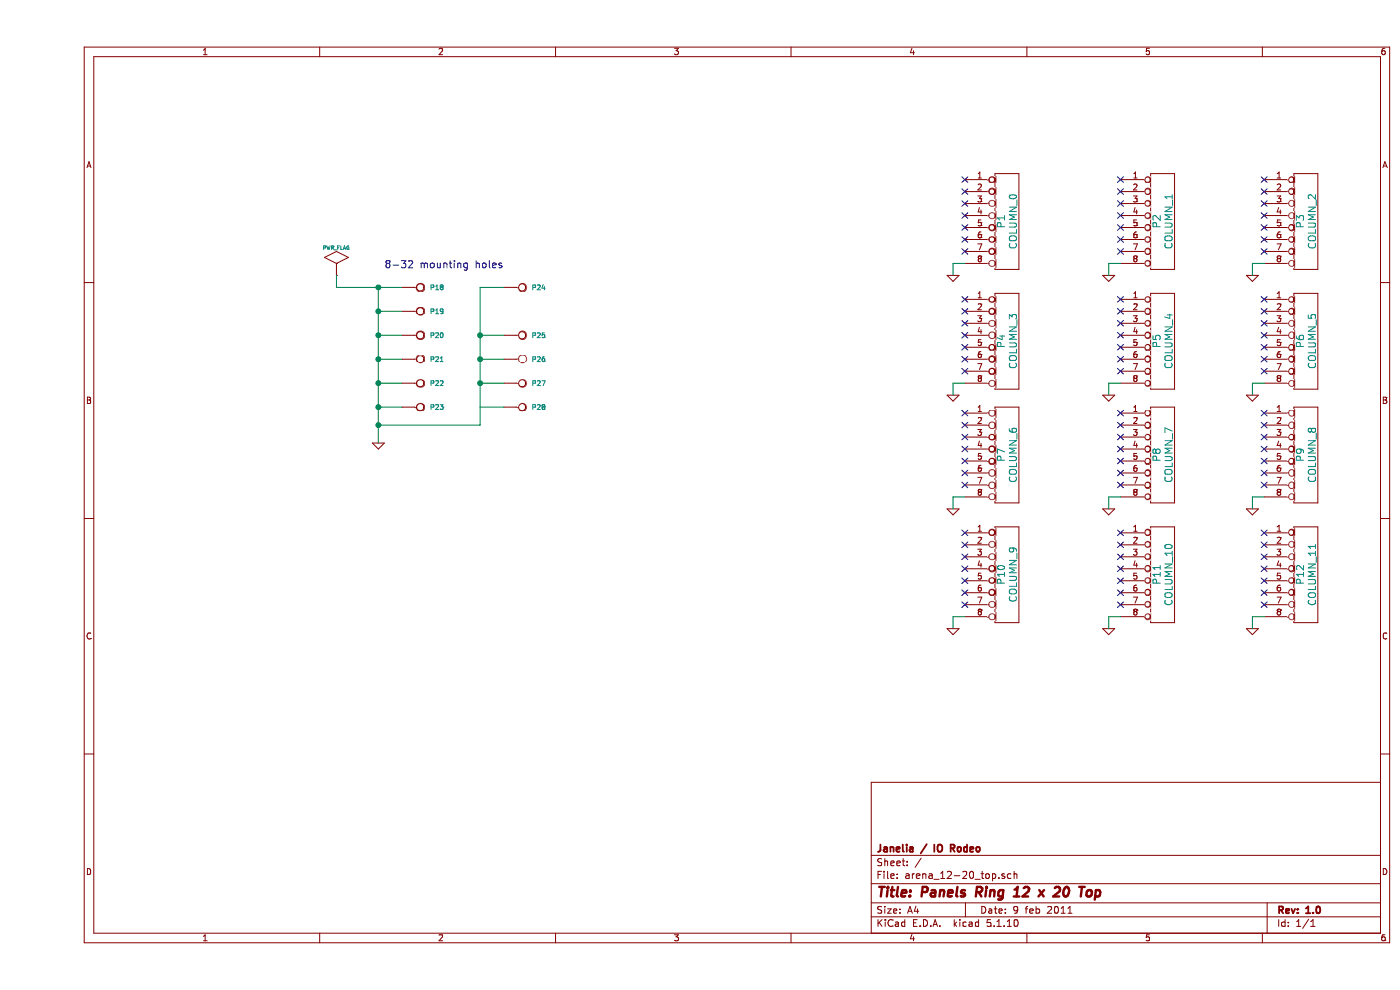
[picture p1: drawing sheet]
EESchema Schematic File Version 4
EELAYER 30 0
EELAYER END
$Descr A4 11693 8268
encoding utf-8
Sheet 1 1
Title "Panels Ring 12 x 20 Top"
Date "9 feb 2011"
Rev "1.0"
Comp "Janelia / IO Rodeo"
Comment1 ""
Comment2 ""
Comment3 ""
Comment4 ""
$EndDescr
Connection ~ 2850 2400
Wire Wire Line
	3050 2400 2850 2400
Wire Wire Line
	2500 2400 2500 2300
Wire Wire Line
	3700 3400 3900 3400
Connection ~ 3700 3000
Wire Wire Line
	3900 3000 3700 3000
Connection ~ 2850 3400
Wire Wire Line
	3050 3400 2850 3400
Connection ~ 2850 3000
Wire Wire Line
	3050 3000 2850 3000
Connection ~ 2850 2600
Wire Wire Line
	3050 2600 2850 2600
Wire Wire Line
	2850 2400 2850 2600
Wire Wire Line
	10150 5250 10150 5150
Wire Wire Line
	10150 5150 10250 5150
Wire Wire Line
	7650 5250 7650 5150
Wire Wire Line
	7650 5150 7750 5150
Wire Wire Line
	8950 4250 8950 4150
Wire Wire Line
	8950 4150 9050 4150
Wire Wire Line
	10150 3300 10150 3200
Wire Wire Line
	10150 3200 10250 3200
Wire Wire Line
	7650 3300 7650 3200
Wire Wire Line
	7650 3200 7750 3200
Wire Wire Line
	8950 2300 8950 2200
Wire Wire Line
	8950 2200 9050 2200
Wire Wire Line
	7750 2200 7650 2200
Wire Wire Line
	7650 2200 7650 2300
Wire Wire Line
	10250 2200 10150 2200
Wire Wire Line
	10150 2200 10150 2300
Wire Wire Line
	9050 3200 8950 3200
Wire Wire Line
	8950 3200 8950 3300
Wire Wire Line
	7750 4150 7650 4150
Wire Wire Line
	7650 4150 7650 4250
Wire Wire Line
	10250 4150 10150 4150
Wire Wire Line
	10150 4150 10150 4250
Wire Wire Line
	9050 5150 8950 5150
Wire Wire Line
	8950 5150 8950 5250
Wire Wire Line
	2850 2800 3050 2800
Connection ~ 2850 2800
Wire Wire Line
	2850 3200 3050 3200
Connection ~ 2850 3200
Wire Wire Line
	3900 2400 3700 2400
Wire Wire Line
	3700 2400 3700 2800
Wire Wire Line
	3700 3550 2850 3550
Connection ~ 2850 3550
Wire Wire Line
	3700 2800 3900 2800
Connection ~ 3700 2800
Wire Wire Line
	3700 3200 3900 3200
Connection ~ 3700 3200
$Comp
L arena_12-20_top:PWR_FLAG #FLG01
U 1 1
P 2500 2300
F 0 "#FLG01" H 2500 2570 30  0001 C CNN
F 1 "PWR_FLAG" H 2500 2530 30  0000 C CNN
F 2 "" H 2500 2300 50  0001 C CNN
F 3 "" H 2500 2300 50  0001 C CNN
	1    2500 2300
	1    0    0    -1  
$EndComp
NoConn ~ 10250 5050
NoConn ~ 10250 4650
NoConn ~ 10250 4550
NoConn ~ 10250 4450
NoConn ~ 10250 4050
NoConn ~ 10250 3650
NoConn ~ 10250 3550
NoConn ~ 10250 3450
NoConn ~ 9050 4050
NoConn ~ 9050 3650
NoConn ~ 9050 3550
NoConn ~ 9050 3450
NoConn ~ 9050 5050
NoConn ~ 9050 4650
NoConn ~ 9050 4550
NoConn ~ 9050 4450
NoConn ~ 7750 5050
NoConn ~ 7750 4650
NoConn ~ 7750 4550
NoConn ~ 7750 4450
NoConn ~ 7750 4050
NoConn ~ 7750 3650
NoConn ~ 7750 3550
NoConn ~ 7750 3450
NoConn ~ 10250 3100
NoConn ~ 10250 2700
NoConn ~ 10250 2600
NoConn ~ 10250 2500
NoConn ~ 9050 3100
NoConn ~ 9050 2700
NoConn ~ 9050 2600
NoConn ~ 9050 2500
NoConn ~ 7750 3100
NoConn ~ 7750 2700
NoConn ~ 7750 2600
NoConn ~ 7750 2500
NoConn ~ 10250 2100
NoConn ~ 10250 1700
NoConn ~ 10250 1600
NoConn ~ 10250 1500
NoConn ~ 9050 2100
NoConn ~ 9050 1700
NoConn ~ 9050 1600
NoConn ~ 9050 1500
NoConn ~ 7750 2100
NoConn ~ 7750 1700
NoConn ~ 7750 1600
NoConn ~ 7750 1500
$Comp
L arena_12-20_top:CONN_1 P28
U 1 1
P 4050 3400
F 0 "P28" H 4130 3400 40  0000 L CNN
F 1 "CONN_1" H 4050 3455 30  0001 C CNN
F 2 "" H 4050 3400 50  0001 C CNN
F 3 "" H 4050 3400 50  0001 C CNN
	1    4050 3400
	1    0    0    -1  
$EndComp
$Comp
L arena_12-20_top:CONN_1 P27
U 1 1
P 4050 3200
F 0 "P27" H 4130 3200 40  0000 L CNN
F 1 "CONN_1" H 4050 3255 30  0001 C CNN
F 2 "" H 4050 3200 50  0001 C CNN
F 3 "" H 4050 3200 50  0001 C CNN
	1    4050 3200
	1    0    0    -1  
$EndComp
$Comp
L arena_12-20_top:CONN_1 P26
U 1 1
P 4050 3000
F 0 "P26" H 4130 3000 40  0000 L CNN
F 1 "CONN_1" H 4050 3055 30  0001 C CNN
F 2 "" H 4050 3000 50  0001 C CNN
F 3 "" H 4050 3000 50  0001 C CNN
	1    4050 3000
	1    0    0    -1  
$EndComp
$Comp
L arena_12-20_top:CONN_1 P25
U 1 1
P 4050 2800
F 0 "P25" H 4130 2800 40  0000 L CNN
F 1 "CONN_1" H 4050 2855 30  0001 C CNN
F 2 "" H 4050 2800 50  0001 C CNN
F 3 "" H 4050 2800 50  0001 C CNN
	1    4050 2800
	1    0    0    -1  
$EndComp
$Comp
L arena_12-20_top:CONN_1 P24
U 1 1
P 4050 2400
F 0 "P24" H 4130 2400 40  0000 L CNN
F 1 "CONN_1" H 4050 2455 30  0001 C CNN
F 2 "" H 4050 2400 50  0001 C CNN
F 3 "" H 4050 2400 50  0001 C CNN
	1    4050 2400
	1    0    0    -1  
$EndComp
Text Notes 2900 2250 0    60   ~ 0
8-32 mounting holes
$Comp
L arena_12-20_top:GND #PWR02
U 1 1
P 2850 3700
F 0 "#PWR02" H 2850 3700 30  0001 C CNN
F 1 "GND" H 2850 3630 30  0001 C CNN
F 2 "" H 2850 3700 50  0001 C CNN
F 3 "" H 2850 3700 50  0001 C CNN
	1    2850 3700
	1    0    0    -1  
$EndComp
$Comp
L arena_12-20_top:CONN_1 P23
U 1 1
P 3200 3400
F 0 "P23" H 3280 3400 40  0000 L CNN
F 1 "CONN_1" H 3200 3455 30  0001 C CNN
F 2 "" H 3200 3400 50  0001 C CNN
F 3 "" H 3200 3400 50  0001 C CNN
	1    3200 3400
	1    0    0    -1  
$EndComp
$Comp
L arena_12-20_top:CONN_1 P20
U 1 1
P 3200 2800
F 0 "P20" H 3280 2800 40  0000 L CNN
F 1 "CONN_1" H 3200 2855 30  0001 C CNN
F 2 "" H 3200 2800 50  0001 C CNN
F 3 "" H 3200 2800 50  0001 C CNN
	1    3200 2800
	1    0    0    -1  
$EndComp
$Comp
L arena_12-20_top:CONN_1 P19
U 1 1
P 3200 2600
F 0 "P19" H 3280 2600 40  0000 L CNN
F 1 "CONN_1" H 3200 2655 30  0001 C CNN
F 2 "" H 3200 2600 50  0001 C CNN
F 3 "" H 3200 2600 50  0001 C CNN
	1    3200 2600
	1    0    0    -1  
$EndComp
$Comp
L arena_12-20_top:CONN_1 P18
U 1 1
P 3200 2400
F 0 "P18" H 3280 2400 40  0000 L CNN
F 1 "CONN_1" H 3200 2455 30  0001 C CNN
F 2 "" H 3200 2400 50  0001 C CNN
F 3 "" H 3200 2400 50  0001 C CNN
	1    3200 2400
	1    0    0    -1  
$EndComp
$Comp
L arena_12-20_top:CONN_1 P22
U 1 1
P 3200 3200
F 0 "P22" H 3280 3200 40  0000 L CNN
F 1 "CONN_1" H 3200 3255 30  0001 C CNN
F 2 "" H 3200 3200 50  0001 C CNN
F 3 "" H 3200 3200 50  0001 C CNN
	1    3200 3200
	1    0    0    -1  
$EndComp
$Comp
L arena_12-20_top:CONN_1 P21
U 1 1
P 3200 3000
F 0 "P21" H 3280 3000 40  0000 L CNN
F 1 "CONN_1" H 3200 3055 30  0001 C CNN
F 2 "" H 3200 3000 50  0001 C CNN
F 3 "" H 3200 3000 50  0001 C CNN
	1    3200 3000
	1    0    0    -1  
$EndComp
$Comp
L arena_12-20_top:GND #PWR05
U 1 1
P 10150 5250
F 0 "#PWR05" H 10150 5250 30  0001 C CNN
F 1 "GND" H 10150 5180 30  0001 C CNN
F 2 "" H 10150 5250 50  0001 C CNN
F 3 "" H 10150 5250 50  0001 C CNN
	1    10150 5250
	1    0    0    -1  
$EndComp
$Comp
L arena_12-20_top:GND #PWR06
U 1 1
P 8950 5250
F 0 "#PWR06" H 8950 5250 30  0001 C CNN
F 1 "GND" H 8950 5180 30  0001 C CNN
F 2 "" H 8950 5250 50  0001 C CNN
F 3 "" H 8950 5250 50  0001 C CNN
	1    8950 5250
	1    0    0    -1  
$EndComp
$Comp
L arena_12-20_top:GND #PWR07
U 1 1
P 7650 5250
F 0 "#PWR07" H 7650 5250 30  0001 C CNN
F 1 "GND" H 7650 5180 30  0001 C CNN
F 2 "" H 7650 5250 50  0001 C CNN
F 3 "" H 7650 5250 50  0001 C CNN
	1    7650 5250
	1    0    0    -1  
$EndComp
$Comp
L arena_12-20_top:GND #PWR08
U 1 1
P 10150 4250
F 0 "#PWR08" H 10150 4250 30  0001 C CNN
F 1 "GND" H 10150 4180 30  0001 C CNN
F 2 "" H 10150 4250 50  0001 C CNN
F 3 "" H 10150 4250 50  0001 C CNN
	1    10150 4250
	1    0    0    -1  
$EndComp
$Comp
L arena_12-20_top:GND #PWR09
U 1 1
P 8950 4250
F 0 "#PWR09" H 8950 4250 30  0001 C CNN
F 1 "GND" H 8950 4180 30  0001 C CNN
F 2 "" H 8950 4250 50  0001 C CNN
F 3 "" H 8950 4250 50  0001 C CNN
	1    8950 4250
	1    0    0    -1  
$EndComp
$Comp
L arena_12-20_top:GND #PWR010
U 1 1
P 7650 4250
F 0 "#PWR010" H 7650 4250 30  0001 C CNN
F 1 "GND" H 7650 4180 30  0001 C CNN
F 2 "" H 7650 4250 50  0001 C CNN
F 3 "" H 7650 4250 50  0001 C CNN
	1    7650 4250
	1    0    0    -1  
$EndComp
$Comp
L arena_12-20_top:GND #PWR011
U 1 1
P 10150 3300
F 0 "#PWR011" H 10150 3300 30  0001 C CNN
F 1 "GND" H 10150 3230 30  0001 C CNN
F 2 "" H 10150 3300 50  0001 C CNN
F 3 "" H 10150 3300 50  0001 C CNN
	1    10150 3300
	1    0    0    -1  
$EndComp
$Comp
L arena_12-20_top:GND #PWR012
U 1 1
P 8950 3300
F 0 "#PWR012" H 8950 3300 30  0001 C CNN
F 1 "GND" H 8950 3230 30  0001 C CNN
F 2 "" H 8950 3300 50  0001 C CNN
F 3 "" H 8950 3300 50  0001 C CNN
	1    8950 3300
	1    0    0    -1  
$EndComp
$Comp
L arena_12-20_top:GND #PWR013
U 1 1
P 7650 3300
F 0 "#PWR013" H 7650 3300 30  0001 C CNN
F 1 "GND" H 7650 3230 30  0001 C CNN
F 2 "" H 7650 3300 50  0001 C CNN
F 3 "" H 7650 3300 50  0001 C CNN
	1    7650 3300
	1    0    0    -1  
$EndComp
$Comp
L arena_12-20_top:GND #PWR014
U 1 1
P 10150 2300
F 0 "#PWR014" H 10150 2300 30  0001 C CNN
F 1 "GND" H 10150 2230 30  0001 C CNN
F 2 "" H 10150 2300 50  0001 C CNN
F 3 "" H 10150 2300 50  0001 C CNN
	1    10150 2300
	1    0    0    -1  
$EndComp
$Comp
L arena_12-20_top:GND #PWR015
U 1 1
P 8950 2300
F 0 "#PWR015" H 8950 2300 30  0001 C CNN
F 1 "GND" H 8950 2230 30  0001 C CNN
F 2 "" H 8950 2300 50  0001 C CNN
F 3 "" H 8950 2300 50  0001 C CNN
	1    8950 2300
	1    0    0    -1  
$EndComp
$Comp
L arena_12-20_top:GND #PWR016
U 1 1
P 7650 2300
F 0 "#PWR016" H 7650 2300 30  0001 C CNN
F 1 "GND" H 7650 2230 30  0001 C CNN
F 2 "" H 7650 2300 50  0001 C CNN
F 3 "" H 7650 2300 50  0001 C CNN
	1    7650 2300
	1    0    0    -1  
$EndComp
NoConn ~ 10250 4950
NoConn ~ 10250 4850
NoConn ~ 10250 4750
NoConn ~ 9050 4950
NoConn ~ 9050 4850
NoConn ~ 9050 4750
NoConn ~ 7750 4950
NoConn ~ 7750 4850
NoConn ~ 7750 4750
NoConn ~ 10250 3950
NoConn ~ 10250 3850
NoConn ~ 10250 3750
NoConn ~ 9050 3950
NoConn ~ 9050 3850
NoConn ~ 9050 3750
NoConn ~ 7750 3950
NoConn ~ 7750 3850
NoConn ~ 7750 3750
NoConn ~ 10250 3000
NoConn ~ 10250 2900
NoConn ~ 10250 2800
NoConn ~ 9050 3000
NoConn ~ 9050 2900
NoConn ~ 9050 2800
NoConn ~ 7750 3000
NoConn ~ 7750 2900
NoConn ~ 7750 2800
NoConn ~ 10250 2000
NoConn ~ 10250 1900
NoConn ~ 10250 1800
NoConn ~ 9050 2000
NoConn ~ 9050 1900
NoConn ~ 9050 1800
NoConn ~ 7750 2000
NoConn ~ 7750 1900
NoConn ~ 7750 1800
$Comp
L arena_12-20_top:CONN_8 P3
U 1 1
P 10600 1850
F 0 "P3" V 10550 1850 60  0000 C CNN
F 1 "COLUMN_2" V 10650 1850 60  0000 C CNN
F 2 "" H 10600 1850 50  0001 C CNN
F 3 "" H 10600 1850 50  0001 C CNN
	1    10600 1850
	1    0    0    -1  
$EndComp
$Comp
L arena_12-20_top:CONN_8 P6
U 1 1
P 10600 2850
F 0 "P6" V 10550 2850 60  0000 C CNN
F 1 "COLUMN_5" V 10650 2850 60  0000 C CNN
F 2 "" H 10600 2850 50  0001 C CNN
F 3 "" H 10600 2850 50  0001 C CNN
	1    10600 2850
	1    0    0    -1  
$EndComp
$Comp
L arena_12-20_top:CONN_8 P12
U 1 1
P 10600 4800
F 0 "P12" V 10550 4800 60  0000 C CNN
F 1 "COLUMN_11" V 10650 4800 60  0000 C CNN
F 2 "" H 10600 4800 50  0001 C CNN
F 3 "" H 10600 4800 50  0001 C CNN
	1    10600 4800
	1    0    0    -1  
$EndComp
$Comp
L arena_12-20_top:CONN_8 P9
U 1 1
P 10600 3800
F 0 "P9" V 10550 3800 60  0000 C CNN
F 1 "COLUMN_8" V 10650 3800 60  0000 C CNN
F 2 "" H 10600 3800 50  0001 C CNN
F 3 "" H 10600 3800 50  0001 C CNN
	1    10600 3800
	1    0    0    -1  
$EndComp
$Comp
L arena_12-20_top:CONN_8 P8
U 1 1
P 9400 3800
F 0 "P8" V 9350 3800 60  0000 C CNN
F 1 "COLUMN_7" V 9450 3800 60  0000 C CNN
F 2 "" H 9400 3800 50  0001 C CNN
F 3 "" H 9400 3800 50  0001 C CNN
	1    9400 3800
	1    0    0    -1  
$EndComp
$Comp
L arena_12-20_top:CONN_8 P11
U 1 1
P 9400 4800
F 0 "P11" V 9350 4800 60  0000 C CNN
F 1 "COLUMN_10" V 9450 4800 60  0000 C CNN
F 2 "" H 9400 4800 50  0001 C CNN
F 3 "" H 9400 4800 50  0001 C CNN
	1    9400 4800
	1    0    0    -1  
$EndComp
$Comp
L arena_12-20_top:CONN_8 P5
U 1 1
P 9400 2850
F 0 "P5" V 9350 2850 60  0000 C CNN
F 1 "COLUMN_4" V 9450 2850 60  0000 C CNN
F 2 "" H 9400 2850 50  0001 C CNN
F 3 "" H 9400 2850 50  0001 C CNN
	1    9400 2850
	1    0    0    -1  
$EndComp
$Comp
L arena_12-20_top:CONN_8 P2
U 1 1
P 9400 1850
F 0 "P2" V 9350 1850 60  0000 C CNN
F 1 "COLUMN_1" V 9450 1850 60  0000 C CNN
F 2 "" H 9400 1850 50  0001 C CNN
F 3 "" H 9400 1850 50  0001 C CNN
	1    9400 1850
	1    0    0    -1  
$EndComp
$Comp
L arena_12-20_top:CONN_8 P1
U 1 1
P 8100 1850
F 0 "P1" V 8050 1850 60  0000 C CNN
F 1 "COLUMN_0" V 8150 1850 60  0000 C CNN
F 2 "" H 8100 1850 50  0001 C CNN
F 3 "" H 8100 1850 50  0001 C CNN
	1    8100 1850
	1    0    0    -1  
$EndComp
$Comp
L arena_12-20_top:CONN_8 P4
U 1 1
P 8100 2850
F 0 "P4" V 8050 2850 60  0000 C CNN
F 1 "COLUMN_3" V 8150 2850 60  0000 C CNN
F 2 "" H 8100 2850 50  0001 C CNN
F 3 "" H 8100 2850 50  0001 C CNN
	1    8100 2850
	1    0    0    -1  
$EndComp
$Comp
L arena_12-20_top:CONN_8 P10
U 1 1
P 8100 4800
F 0 "P10" V 8050 4800 60  0000 C CNN
F 1 "COLUMN_9" V 8150 4800 60  0000 C CNN
F 2 "" H 8100 4800 50  0001 C CNN
F 3 "" H 8100 4800 50  0001 C CNN
	1    8100 4800
	1    0    0    -1  
$EndComp
$Comp
L arena_12-20_top:CONN_8 P7
U 1 1
P 8100 3800
F 0 "P7" V 8050 3800 60  0000 C CNN
F 1 "COLUMN_6" V 8150 3800 60  0000 C CNN
F 2 "" H 8100 3800 50  0001 C CNN
F 3 "" H 8100 3800 50  0001 C CNN
	1    8100 3800
	1    0    0    -1  
$EndComp
Wire Wire Line
	2850 2400 2500 2400
Wire Wire Line
	3700 3000 3700 3200
Wire Wire Line
	2850 3400 2850 3550
Wire Wire Line
	2850 3000 2850 3200
Wire Wire Line
	2850 2600 2850 2800
Wire Wire Line
	2850 2800 2850 3000
Wire Wire Line
	2850 3200 2850 3400
Wire Wire Line
	2850 3550 2850 3700
Wire Wire Line
	3700 2800 3700 3000
Wire Wire Line
	3700 3200 3700 3550
$EndSCHEMATC
